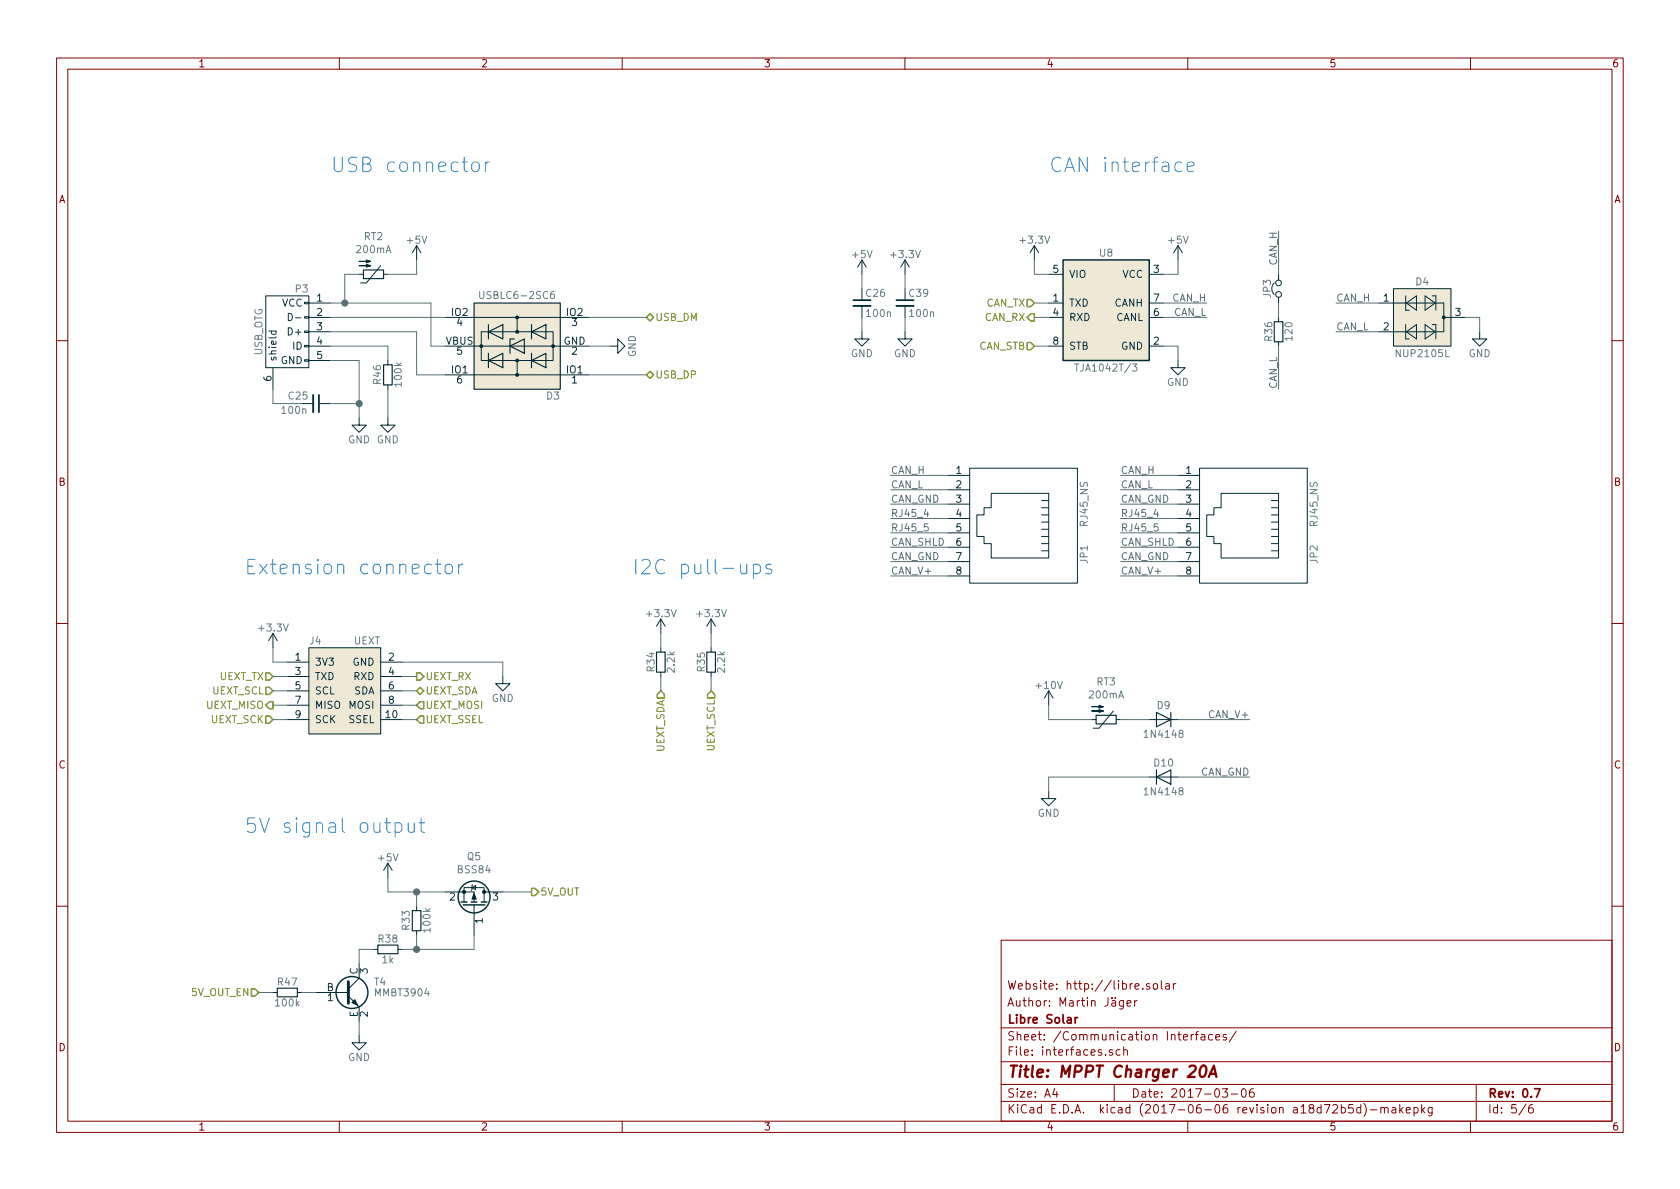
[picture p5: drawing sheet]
EESchema Schematic File Version 2
LIBS:MPPT_charger_20A-rescue
LIBS:LibreSolar
LIBS:IEC-60617
LIBS:power
LIBS:device
LIBS:regul
LIBS:switches
LIBS:conn
LIBS:logo
LIBS:mechanical
LIBS:MPPT_charger_20A-cache
EELAYER 26 0
EELAYER END
$Descr A4 11693 8268
encoding utf-8
Sheet 5 6
Title "MPPT Charger 20A"
Date "2017-03-06"
Rev "0.7"
Comp "Libre Solar"
Comment1 "Author: Martin Jäger"
Comment2 "Website: http://libre.solar"
Comment3 ""
Comment4 ""
$EndDescr
$Comp
L +3.3V #PWR057
U 1 1
P 6300 1900
F 0 "#PWR057" H 6300 1750 50  0001 C CNN
F 1 "+3.3V" H 6300 2040 50  0000 C CNN
F 2 "" H 6300 1900 50  0000 C CNN
F 3 "" H 6300 1900 50  0000 C CNN
	1    6300 1900
	1    0    0    -1  
$EndComp
$Comp
L +5V #PWR058
U 1 1
P 6000 1900
F 0 "#PWR058" H 6000 1750 50  0001 C CNN
F 1 "+5V" H 6000 2040 50  0000 C CNN
F 2 "" H 6000 1900 50  0000 C CNN
F 3 "" H 6000 1900 50  0000 C CNN
	1    6000 1900
	1    0    0    -1  
$EndComp
$Comp
L GND #PWR059
U 1 1
P 6300 2300
F 0 "#PWR059" H 6300 2050 50  0001 C CNN
F 1 "GND" H 6300 2150 50  0000 C CNN
F 2 "" H 6300 2300 50  0000 C CNN
F 3 "" H 6300 2300 50  0000 C CNN
	1    6300 2300
	1    0    0    -1  
$EndComp
$Comp
L GND #PWR060
U 1 1
P 6000 2300
F 0 "#PWR060" H 6000 2050 50  0001 C CNN
F 1 "GND" H 6000 2150 50  0000 C CNN
F 2 "" H 6000 2300 50  0000 C CNN
F 3 "" H 6000 2300 50  0000 C CNN
	1    6000 2300
	1    0    0    -1  
$EndComp
$Comp
L GND #PWR061
U 1 1
P 10300 2300
F 0 "#PWR061" H 10300 2050 50  0001 C CNN
F 1 "GND" H 10300 2150 50  0000 C CNN
F 2 "" H 10300 2300 50  0000 C CNN
F 3 "" H 10300 2300 50  0000 C CNN
	1    10300 2300
	1    0    0    -1  
$EndComp
$Comp
L C C39
U 1 1
P 6300 2100
F 0 "C39" H 6320 2170 50  0000 L CNN
F 1 "100n" H 6320 2030 50  0000 L CNN
F 2 "LibreSolar:C_0603_1608" H 6300 2100 50  0001 C CNN
F 3 "" H 6300 2100 50  0000 C CNN
F 4 "Murata" H -500 350 50  0001 C CNN "Manufacturer"
F 5 "GRM188R71H104KA93D" H -500 350 50  0001 C CNN "PartNumber"
F 6 "" H -500 350 50  0001 C CNN "SPR"
F 7 "" H -500 350 50  0001 C CNN "SPN"
F 8 "" H -500 350 50  0001 C CNN "SPURL"
	1    6300 2100
	1    0    0    -1  
$EndComp
$Comp
L C C26
U 1 1
P 6000 2100
F 0 "C26" H 6020 2170 50  0000 L CNN
F 1 "100n" H 6020 2030 50  0000 L CNN
F 2 "LibreSolar:C_0603_1608" H 6000 2100 50  0001 C CNN
F 3 "" H 6000 2100 50  0000 C CNN
F 4 "Murata" H -400 350 50  0001 C CNN "Manufacturer"
F 5 "GRM188R71H104KA93D" H -400 350 50  0001 C CNN "PartNumber"
F 6 "" H -400 350 50  0001 C CNN "SPR"
F 7 "" H -400 350 50  0001 C CNN "SPN"
F 8 "" H -400 350 50  0001 C CNN "SPURL"
	1    6000 2100
	1    0    0    -1  
$EndComp
$Comp
L R R36
U 1 1
P 8900 2300
F 0 "R36" V 8830 2300 50  0000 C CNN
F 1 "120" V 8970 2300 50  0000 C CNN
F 2 "LibreSolar:R_1206_3216" H 8900 2300 50  0001 C CNN
F 3 "" H 8900 2300 50  0000 C CNN
F 4 "Yageo" H -600 500 50  0001 C CNN "Manufacturer"
F 5 "RC1206FR-07120RL" H -600 500 50  0001 C CNN "PartNumber"
	1    8900 2300
	1    0    0    -1  
$EndComp
$Comp
L RJ45_NS JP1
U 1 1
P 7050 3650
F 0 "JP1" H 7250 4150 50  0000 C CNN
F 1 "RJ45_NS" H 6900 4150 50  0000 C CNN
F 2 "LibreSolar:RJ45_8P8C" H 7050 3650 50  0001 C CNN
F 3 "" H 7050 3650 50  0001 C CNN
F 4 "Amphenol FCI" H -375 325 50  0001 C CNN "Manufacturer"
F 5 "54602-908LF" H -375 325 50  0001 C CNN "PartNumber"
	1    7050 3650
	0    1    1    0   
$EndComp
$Comp
L TJA1042T/3 U8
U 1 1
P 7700 2200
F 0 "U8" H 7700 2650 50  0000 C CNN
F 1 "TJA1042T/3" H 7700 1850 50  0000 C CNN
F 2 "Housings_SOIC:SOIC-8_3.9x4.9mm_Pitch1.27mm" H 7700 1700 50  0001 C CIN
F 3 "" H 7700 2200 50  0000 C CNN
F 4 "NXP" H -250 450 50  0001 C CNN "Manufacturer"
F 5 "TJA1042T/3/1J" H -250 450 50  0001 C CNN "PartNumber"
F 6 "Mouser" H -250 450 50  0001 C CNN "SPR"
	1    7700 2200
	1    0    0    -1  
$EndComp
$Comp
L Jumper_NC_Small JP3
U 1 1
P 8900 2000
F 0 "JP3" H 8900 2080 50  0000 C CNN
F 1 "Jumper_NC_Small" H 8910 1940 50  0001 C CNN
F 2 "Pin_Headers:Pin_Header_Straight_1x02_Pitch2.54mm" H 8900 2000 50  0001 C CNN
F 3 "" H 8900 2000 50  0001 C CNN
	1    8900 2000
	0    -1   -1   0   
$EndComp
$Comp
L RJ45_NS JP2
U 1 1
P 8650 3650
F 0 "JP2" H 8850 4150 50  0000 C CNN
F 1 "RJ45_NS" H 8500 4150 50  0000 C CNN
F 2 "LibreSolar:RJ45_8P8C" H 8650 3650 50  0001 C CNN
F 3 "" H 8650 3650 50  0001 C CNN
F 4 "Amphenol FCI" H -425 325 50  0001 C CNN "Manufacturer"
F 5 "54602-908LF" H -425 325 50  0001 C CNN "PartNumber"
F 6 "" H -425 325 50  0001 C CNN "SPR"
F 7 "" H -425 325 50  0001 C CNN "SPN"
F 8 "" H -425 325 50  0001 C CNN "SPURL"
	1    8650 3650
	0    1    1    0   
$EndComp
$Comp
L +3.3V #PWR062
U 1 1
P 1900 4500
F 0 "#PWR062" H 1900 4350 50  0001 C CNN
F 1 "+3.3V" H 1900 4640 50  0000 C CNN
F 2 "" H 1900 4500 50  0000 C CNN
F 3 "" H 1900 4500 50  0000 C CNN
	1    1900 4500
	1    0    0    -1  
$EndComp
$Comp
L GND #PWR063
U 1 1
P 3500 4700
F 0 "#PWR063" H 3500 4450 50  0001 C CNN
F 1 "GND" H 3500 4550 50  0000 C CNN
F 2 "" H 3500 4700 50  0000 C CNN
F 3 "" H 3500 4700 50  0000 C CNN
	1    3500 4700
	1    0    0    -1  
$EndComp
$Comp
L +3.3V #PWR064
U 1 1
P 4950 4400
F 0 "#PWR064" H 4950 4250 50  0001 C CNN
F 1 "+3.3V" H 4950 4540 50  0000 C CNN
F 2 "" H 4950 4400 50  0000 C CNN
F 3 "" H 4950 4400 50  0000 C CNN
	1    4950 4400
	1    0    0    -1  
$EndComp
$Comp
L +3.3V #PWR065
U 1 1
P 4600 4400
F 0 "#PWR065" H 4600 4250 50  0001 C CNN
F 1 "+3.3V" H 4600 4540 50  0000 C CNN
F 2 "" H 4600 4400 50  0000 C CNN
F 3 "" H 4600 4400 50  0000 C CNN
	1    4600 4400
	1    0    0    -1  
$EndComp
$Comp
L R R35
U 1 1
P 4950 4600
F 0 "R35" V 4880 4600 50  0000 C CNN
F 1 "2.2k" V 5020 4600 50  0000 C CNN
F 2 "LibreSolar:R_0603_1608" H 4950 4600 50  0001 C CNN
F 3 "" H 4950 4600 50  0000 C CNN
F 4 "Yageo" H -200 -750 50  0001 C CNN "Manufacturer"
F 5 "RC0603FR-072K2L" H -200 -750 50  0001 C CNN "PartNumber"
F 6 "" H -200 -750 50  0001 C CNN "SPR"
F 7 "" H -200 -750 50  0001 C CNN "SPN"
F 8 "" H -200 -750 50  0001 C CNN "SPURL"
	1    4950 4600
	1    0    0    1   
$EndComp
$Comp
L R R34
U 1 1
P 4600 4600
F 0 "R34" V 4530 4600 50  0000 C CNN
F 1 "2.2k" V 4670 4600 50  0000 C CNN
F 2 "LibreSolar:R_0603_1608" H 4600 4600 50  0001 C CNN
F 3 "" H 4600 4600 50  0000 C CNN
F 4 "Yageo" H -200 -750 50  0001 C CNN "Manufacturer"
F 5 "RC0603FR-072K2L" H -200 -750 50  0001 C CNN "PartNumber"
	1    4600 4600
	1    0    0    1   
$EndComp
$Comp
L UEXT J4
U 1 1
P 2400 4800
F 0 "J4" H 2150 5150 50  0000 L CNN
F 1 "UEXT" H 2650 5150 50  0000 R CNN
F 2 "LibreSolar:Box_Header_2x05x2.54mm_Straight" H 2400 4200 50  0001 C CIN
F 3 "" H 2400 4800 60  0000 C CNN
	1    2400 4800
	1    0    0    -1  
$EndComp
$Comp
L +3.3V #PWR066
U 1 1
P 7200 1800
F 0 "#PWR066" H 7200 1650 50  0001 C CNN
F 1 "+3.3V" H 7200 1940 50  0000 C CNN
F 2 "" H 7200 1800 50  0000 C CNN
F 3 "" H 7200 1800 50  0000 C CNN
	1    7200 1800
	1    0    0    -1  
$EndComp
$Comp
L +5V #PWR067
U 1 1
P 8200 1800
F 0 "#PWR067" H 8200 1650 50  0001 C CNN
F 1 "+5V" H 8200 1940 50  0000 C CNN
F 2 "" H 8200 1800 50  0000 C CNN
F 3 "" H 8200 1800 50  0000 C CNN
	1    8200 1800
	1    0    0    -1  
$EndComp
$Comp
L GND #PWR068
U 1 1
P 8200 2500
F 0 "#PWR068" H 8200 2250 50  0001 C CNN
F 1 "GND" H 8200 2350 50  0000 C CNN
F 2 "" H 8200 2500 50  0000 C CNN
F 3 "" H 8200 2500 50  0000 C CNN
	1    8200 2500
	1    0    0    -1  
$EndComp
$Comp
L NUP2105L D4
U 1 1
P 9900 2200
AR Path="/58BE0956" Ref="D4"  Part="1" 
AR Path="/58BE3089/58BE0956" Ref="D4"  Part="1" 
F 0 "D4" H 9900 2450 50  0000 C CNN
F 1 "NUP2105L" H 9900 1950 50  0000 C CNN
F 2 "LibreSolar:SOT-23" H 9900 1800 60  0001 C CNN
F 3 "" H 9950 2200 60  0001 C CNN
F 4 "ON Semiconductor" H -250 500 50  0001 C CNN "Manufacturer"
F 5 "NUP2105LT1G" H -250 500 50  0001 C CNN "PartNumber"
	1    9900 2200
	1    0    0    -1  
$EndComp
$Comp
L USBLC6-2SC6 D3
U 1 1
P 3600 2400
F 0 "D3" H 3350 2750 50  0000 C CNN
F 1 "USBLC6-2SC6" H 3600 2050 50  0000 C CNN
F 2 "LibreSolar:SOT-23-6" H 4250 2750 50  0001 C CNN
F 3 "" H 3350 2750 50  0001 C CNN
F 4 "STMicroelectronics" H 450 350 50  0001 C CNN "Manufacturer"
F 5 "USBLC6-2SC6" H 450 350 50  0001 C CNN "PartNumber"
F 6 "" H 450 350 50  0001 C CNN "SPR"
F 7 "" H 450 350 50  0001 C CNN "SPN"
F 8 "" H 450 350 50  0001 C CNN "SPURL"
	1    3600 2400
	-1   0    0    1   
$EndComp
$Comp
L GND #PWR069
U 1 1
P 4250 2400
F 0 "#PWR069" H 4250 2150 50  0001 C CNN
F 1 "GND" H 4250 2250 50  0000 C CNN
F 2 "" H 4250 2400 50  0000 C CNN
F 3 "" H 4250 2400 50  0000 C CNN
	1    4250 2400
	0    -1   1    0   
$EndComp
$Comp
L USB_OTG-RESCUE-MPPT_charger_20A P3
U 1 1
P 2000 2300
F 0 "P3" V 1700 2200 50  0000 C CNN
F 1 "USB_OTG" H 2000 2500 50  0000 C CNN
F 2 "LibreSolar:USB_Micro-B_10103594-0001LF" V 1950 2200 50  0001 C CNN
F 3 "" V 1950 2200 50  0001 C CNN
F 4 "Mouser" H -2550 -750 50  0001 C CNN "SPR"
F 5 "FCI" H 0   0   60  0001 C CNN "Manufacturer"
F 6 "10103594-0001LF" H 0   0   60  0001 C CNN "PartNumber"
	1    2000 2300
	0    -1   1    0   
$EndComp
$Comp
L C C25
U 1 1
P 2200 2800
F 0 "C25" V 2250 2600 50  0000 L CNN
F 1 "100n" V 2150 2550 50  0000 L CNN
F 2 "LibreSolar:C_0603_1608" H 2200 2800 50  0001 C CNN
F 3 "" H 2200 2800 50  0000 C CNN
F 4 "Murata" H -900 -300 50  0001 C CNN "Manufacturer"
F 5 "GRM188R71H104KA93D" H -900 -300 50  0001 C CNN "PartNumber"
F 6 "" H 2525 3200 50  0001 C CNN "SPR"
F 7 "" H 2625 3300 50  0001 C CNN "SPN"
F 8 "" H 2725 3400 50  0001 C CNN "SPURL"
	1    2200 2800
	0    1    -1   0   
$EndComp
$Comp
L GND #PWR070
U 1 1
P 2500 2900
F 0 "#PWR070" H 2500 2650 50  0001 C CNN
F 1 "GND" H 2500 2750 50  0000 C CNN
F 2 "" H 2500 2900 50  0000 C CNN
F 3 "" H 2500 2900 50  0000 C CNN
	1    2500 2900
	-1   0    0    -1  
$EndComp
$Comp
L GND #PWR071
U 1 1
P 2700 2900
F 0 "#PWR071" H 2700 2650 50  0001 C CNN
F 1 "GND" H 2700 2750 50  0000 C CNN
F 2 "" H 2700 2900 50  0000 C CNN
F 3 "" H 2700 2900 50  0000 C CNN
	1    2700 2900
	-1   0    0    -1  
$EndComp
$Comp
L R R46
U 1 1
P 2700 2600
F 0 "R46" V 2770 2600 50  0000 C CNN
F 1 "100k" V 2625 2600 50  0000 C CNN
F 2 "LibreSolar:R_0603_1608" H 2700 2600 50  0001 C CNN
F 3 "" H 2700 2600 50  0000 C CNN
F 4 "Yageo" H -1200 -550 50  0001 C CNN "Manufacturer"
F 5 "RC0603FR-07100KL" H -1200 -550 50  0001 C CNN "PartNumber"
F 6 "" H -1200 -550 50  0001 C CNN "SPR"
F 7 "" H -1200 -550 50  0001 C CNN "SPN"
F 8 "" H -1200 -550 50  0001 C CNN "SPURL"
	1    2700 2600
	-1   0    0    -1  
$EndComp
Text Notes 7300 1200 0    100  ~ 0
CAN interface
Text Label 8400 2100 2    50   ~ 0
CAN_H
Text Label 8400 2200 2    50   ~ 0
CAN_L
Text Label 6200 4000 0    50   ~ 0
CAN_V+
Text Label 6200 3900 0    50   ~ 0
CAN_GND
Text Label 6200 3800 0    50   ~ 0
CAN_SHLD
Text Label 6200 3500 0    50   ~ 0
CAN_GND
Text Label 6200 3400 0    50   ~ 0
CAN_L
Text Label 6200 3300 0    50   ~ 0
CAN_H
Text Label 7800 4000 0    50   ~ 0
CAN_V+
Text Label 7800 3900 0    50   ~ 0
CAN_GND
Text Label 7800 3800 0    50   ~ 0
CAN_SHLD
Text Label 7800 3500 0    50   ~ 0
CAN_GND
Text Label 7800 3400 0    50   ~ 0
CAN_L
Text Label 7800 3300 0    50   ~ 0
CAN_H
Text Notes 1700 4000 0    100  ~ 0
Extension connector
Text Notes 4400 4000 0    100  ~ 0
I2C pull-ups
Text Notes 2300 1200 0    100  ~ 0
USB connector
Text HLabel 2900 4700 2    50   Output ~ 0
UEXT_RX
Text HLabel 2900 4800 2    50   BiDi ~ 0
UEXT_SDA
Text HLabel 2900 4900 2    50   Input ~ 0
UEXT_MOSI
Text HLabel 2900 5000 2    50   Input ~ 0
UEXT_SSEL
Text HLabel 1900 4900 0    50   Output ~ 0
UEXT_MISO
Text HLabel 1900 5000 0    50   Input ~ 0
UEXT_SCK
Text HLabel 1900 4800 0    50   Input ~ 0
UEXT_SCL
Text HLabel 1900 4700 0    50   Input ~ 0
UEXT_TX
Text HLabel 4500 2200 2    50   BiDi ~ 0
USB_DM
Text HLabel 4500 2600 2    50   BiDi ~ 0
USB_DP
Text HLabel 4600 4800 3    50   Input ~ 0
UEXT_SDA
Text HLabel 4950 4800 3    50   Input ~ 0
UEXT_SCL
Text HLabel 7200 2200 0    50   Output ~ 0
CAN_RX
Text HLabel 7200 2100 0    50   Input ~ 0
CAN_TX
Text HLabel 7200 2400 0    50   Input ~ 0
CAN_STB
Wire Wire Line
	6300 2000 6300 1900
Wire Wire Line
	6000 1900 6000 2000
Wire Wire Line
	8100 2200 8400 2200
Wire Wire Line
	6000 2200 6000 2300
Wire Wire Line
	10200 2200 10300 2200
Wire Wire Line
	10300 2200 10300 2300
Wire Wire Line
	6300 2300 6300 2200
Wire Wire Line
	6600 3500 6200 3500
Wire Wire Line
	6600 3900 6200 3900
Wire Wire Line
	6600 3300 6200 3300
Wire Wire Line
	6600 3400 6200 3400
Wire Wire Line
	6600 3800 6200 3800
Wire Wire Line
	6600 4000 6200 4000
Wire Wire Line
	8200 3500 7800 3500
Wire Wire Line
	8200 3900 7800 3900
Wire Wire Line
	8200 3300 7800 3300
Wire Wire Line
	8200 3400 7800 3400
Wire Wire Line
	8200 3800 7800 3800
Wire Wire Line
	8200 4000 7800 4000
Wire Wire Line
	4600 4500 4600 4400
Wire Wire Line
	4950 4500 4950 4400
Wire Wire Line
	1900 4600 2000 4600
Wire Wire Line
	1900 4600 1900 4500
Wire Wire Line
	2800 4600 3500 4600
Wire Wire Line
	3500 4600 3500 4700
Wire Wire Line
	4950 4800 4950 4700
Wire Wire Line
	4500 2200 4100 2200
Wire Wire Line
	4500 2600 4100 2600
Wire Wire Line
	3100 2200 2300 2200
Wire Wire Line
	2000 4700 1900 4700
Wire Wire Line
	2000 4800 1900 4800
Wire Wire Line
	2000 4900 1900 4900
Wire Wire Line
	2000 5000 1900 5000
Wire Wire Line
	2800 4700 2900 4700
Wire Wire Line
	2800 4800 2900 4800
Wire Wire Line
	2800 4900 2900 4900
Wire Wire Line
	2800 5000 2900 5000
Wire Wire Line
	4600 4700 4600 4800
Wire Wire Line
	4250 2400 4100 2400
Wire Wire Line
	8100 2100 8400 2100
Wire Wire Line
	1900 2700 1900 2800
Wire Wire Line
	2300 2500 2500 2500
Wire Wire Line
	2500 2500 2500 2900
Wire Wire Line
	7300 2400 7200 2400
Wire Wire Line
	7300 2200 7200 2200
Wire Wire Line
	7200 2100 7300 2100
Wire Wire Line
	7300 1900 7200 1900
Wire Wire Line
	7200 1900 7200 1800
Wire Wire Line
	8900 2100 8900 2200
Wire Wire Line
	8900 2400 8900 2700
Wire Wire Line
	8900 1900 8900 1600
Text Label 8900 1600 3    50   ~ 0
CAN_H
Text Label 8900 2700 1    50   ~ 0
CAN_L
Wire Wire Line
	9600 2100 9300 2100
Wire Wire Line
	9600 2300 9300 2300
Text Label 9300 2100 0    50   ~ 0
CAN_H
Text Label 9300 2300 0    50   ~ 0
CAN_L
Wire Wire Line
	8100 1900 8200 1900
Wire Wire Line
	8200 1900 8200 1800
Wire Wire Line
	8100 2400 8200 2400
Wire Wire Line
	8200 2400 8200 2500
Wire Wire Line
	2300 2400 2700 2400
Wire Wire Line
	2300 2800 2500 2800
Connection ~ 2500 2800
Wire Wire Line
	1900 2800 2100 2800
Wire Wire Line
	2700 2400 2700 2500
Wire Wire Line
	2700 2700 2700 2900
Wire Wire Line
	3100 2600 2900 2600
Wire Wire Line
	2900 2600 2900 2300
Wire Wire Line
	2900 2300 2300 2300
Wire Wire Line
	3100 2400 3000 2400
Wire Wire Line
	3000 2400 3000 2100
Wire Wire Line
	3000 2100 2300 2100
$Comp
L +5V #PWR072
U 1 1
P 2900 1800
F 0 "#PWR072" H 2900 1650 50  0001 C CNN
F 1 "+5V" H 2900 1940 50  0000 C CNN
F 2 "" H 2900 1800 50  0000 C CNN
F 3 "" H 2900 1800 50  0000 C CNN
	1    2900 1800
	1    0    0    -1  
$EndComp
$Comp
L R_PTC RT2
U 1 1
P 2600 1900
F 0 "RT2" V 2335 1900 50  0000 C CNN
F 1 "200mA" V 2426 1900 50  0000 C CNN
F 2 "LibreSolar:R_1206_3216" H 2600 1950 50  0001 C CNN
F 3 "" H 2600 1950 50  0001 C CNN
F 4 "Bel Fuse" H 0   0   60  0001 C CNN "Manufacturer"
F 5 "0ZCJ0020FF2E" H 0   0   60  0001 C CNN "PartNumber"
	1    2600 1900
	0    1    1    0   
$EndComp
Wire Wire Line
	2500 1900 2400 1900
Wire Wire Line
	2400 1900 2400 2100
Connection ~ 2400 2100
Wire Wire Line
	2700 1900 2900 1900
Wire Wire Line
	2900 1900 2900 1800
Wire Wire Line
	8200 3600 7800 3600
Wire Wire Line
	8200 3700 7800 3700
Wire Wire Line
	6600 3600 6200 3600
Wire Wire Line
	6600 3700 6200 3700
Text Label 7800 3600 0    50   ~ 0
RJ45_4
Text Label 7800 3700 0    50   ~ 0
RJ45_5
Text Label 6200 3600 0    50   ~ 0
RJ45_4
Text Label 6200 3700 0    50   ~ 0
RJ45_5
$Comp
L R_PTC RT3
U 1 1
P 7700 5000
F 0 "RT3" V 7435 5000 50  0000 C CNN
F 1 "200mA" V 7526 5000 50  0000 C CNN
F 2 "LibreSolar:R_1206_3216" H 7700 5050 50  0001 C CNN
F 3 "" H 7700 5050 50  0001 C CNN
F 4 "Bel Fuse" H 0   0   60  0001 C CNN "Manufacturer"
F 5 "0ZCJ0020FF2E" H 0   0   60  0001 C CNN "PartNumber"
	1    7700 5000
	0    1    1    0   
$EndComp
$Comp
L +10V #PWR073
U 1 1
P 7300 4900
F 0 "#PWR073" H 7300 4750 50  0001 C CNN
F 1 "+10V" H 7300 5040 50  0000 C CNN
F 2 "" H 7300 4900 50  0000 C CNN
F 3 "" H 7300 4900 50  0000 C CNN
	1    7300 4900
	1    0    0    -1  
$EndComp
$Comp
L D D9
U 1 1
P 8100 5000
F 0 "D9" H 8100 5100 50  0000 C CNN
F 1 "1N4148" H 8100 4900 50  0000 C CNN
F 2 "LibreSolar:D_SOD-123" V 8100 5000 50  0001 C CNN
F 3 "" V 8100 5000 50  0000 C CNN
F 4 "Diodes Inc." H 4050 2200 50  0001 C CNN "Manufacturer"
F 5 "1N4148W-7-F" H 4050 2200 50  0001 C CNN "PartNumber"
F 6 "" H 4050 2200 50  0001 C CNN "SPR"
	1    8100 5000
	-1   0    0    -1  
$EndComp
$Comp
L D D10
U 1 1
P 8100 5400
F 0 "D10" H 8100 5500 50  0000 C CNN
F 1 "1N4148" H 8100 5300 50  0000 C CNN
F 2 "LibreSolar:D_SOD-123" V 8100 5400 50  0001 C CNN
F 3 "" V 8100 5400 50  0000 C CNN
F 4 "Diodes Inc." H 4050 2600 50  0001 C CNN "Manufacturer"
F 5 "1N4148W-7-F" H 4050 2600 50  0001 C CNN "PartNumber"
F 6 "" H 4050 2600 50  0001 C CNN "SPR"
	1    8100 5400
	1    0    0    -1  
$EndComp
Wire Wire Line
	7300 4900 7300 5000
Wire Wire Line
	7300 5000 7600 5000
Wire Wire Line
	7800 5000 8000 5000
Wire Wire Line
	8200 5000 8700 5000
Wire Wire Line
	8200 5400 8700 5400
$Comp
L GND #PWR074
U 1 1
P 7300 5500
F 0 "#PWR074" H 7300 5250 50  0001 C CNN
F 1 "GND" H 7300 5350 50  0000 C CNN
F 2 "" H 7300 5500 50  0000 C CNN
F 3 "" H 7300 5500 50  0000 C CNN
	1    7300 5500
	-1   0    0    -1  
$EndComp
Wire Wire Line
	8000 5400 7300 5400
Wire Wire Line
	7300 5400 7300 5500
Text Label 8700 5000 2    50   ~ 0
CAN_V+
Text Label 8700 5400 2    50   ~ 0
CAN_GND
Text Notes 1700 5800 0    100  ~ 0
5V signal output
$Comp
L Q_PMOS_GSD Q5
U 1 1
P 3300 6300
F 0 "Q5" V 3643 6300 50  0000 C CNN
F 1 "BSS84" V 3552 6300 50  0000 C CNN
F 2 "LibreSolar:SOT-23" H 3500 6400 50  0001 C CNN
F 3 "" H 3300 6300 50  0001 C CNN
F 4 "Fairchild" H 0   0   60  0001 C CNN "Manufacturer"
F 5 "BSS84" H 0   0   60  0001 C CNN "PartNumber"
	1    3300 6300
	0    1    -1   0   
$EndComp
$Comp
L +5V #PWR075
U 1 1
P 2700 6100
F 0 "#PWR075" H 2700 5950 50  0001 C CNN
F 1 "+5V" H 2700 6240 50  0000 C CNN
F 2 "" H 2700 6100 50  0000 C CNN
F 3 "" H 2700 6100 50  0000 C CNN
	1    2700 6100
	1    0    0    -1  
$EndComp
Wire Wire Line
	3500 6200 3700 6200
Text HLabel 3700 6200 2    50   Output ~ 0
5V_OUT
$Comp
L R R33
U 1 1
P 2900 6400
F 0 "R33" V 2970 6400 50  0000 C CNN
F 1 "100k" V 2825 6400 50  0000 C CNN
F 2 "LibreSolar:R_0603_1608" H 2900 6400 50  0001 C CNN
F 3 "" H 2900 6400 50  0000 C CNN
F 4 "Yageo" H -1000 3250 50  0001 C CNN "Manufacturer"
F 5 "RC0603FR-07100KL" H -1000 3250 50  0001 C CNN "PartNumber"
F 6 "" H -1000 3250 50  0001 C CNN "SPR"
F 7 "" H -1000 3250 50  0001 C CNN "SPN"
F 8 "" H -1000 3250 50  0001 C CNN "SPURL"
	1    2900 6400
	-1   0    0    -1  
$EndComp
$Comp
L R R38
U 1 1
P 2700 6600
F 0 "R38" V 2770 6600 50  0000 C CNN
F 1 "1k" V 2625 6600 50  0000 C CNN
F 2 "LibreSolar:R_0603_1608" H 2700 6600 50  0001 C CNN
F 3 "" H 2700 6600 50  0000 C CNN
F 4 "Yageo" H -1200 3450 50  0001 C CNN "Manufacturer"
F 5 "RC0603FR-071KL" H -1200 3450 50  0001 C CNN "PartNumber"
	1    2700 6600
	0    1    -1   0   
$EndComp
$Comp
L R R47
U 1 1
P 2000 6900
F 0 "R47" V 2070 6900 50  0000 C CNN
F 1 "100k" V 1925 6900 50  0000 C CNN
F 2 "LibreSolar:R_0603_1608" H 2000 6900 50  0001 C CNN
F 3 "" H 2000 6900 50  0000 C CNN
F 4 "Yageo" H -1900 3750 50  0001 C CNN "Manufacturer"
F 5 "RC0603FR-07100KL" H -1900 3750 50  0001 C CNN "PartNumber"
F 6 "" H -1900 3750 50  0001 C CNN "SPR"
F 7 "" H -1900 3750 50  0001 C CNN "SPN"
F 8 "" H -1900 3750 50  0001 C CNN "SPURL"
	1    2000 6900
	0    1    -1   0   
$EndComp
$Comp
L MMBT3904 T4
U 1 1
P 2400 6900
F 0 "T4" H 2600 6975 50  0000 L CNN
F 1 "MMBT3904" H 2600 6900 50  0000 L CNN
F 2 "LibreSolar:SOT-23" H 2600 6825 50  0001 L CIN
F 3 "" H 2400 6900 50  0001 L CNN
F 4 "Diodes Inc." H -350 1500 50  0001 C CNN "Manufacturer"
F 5 "MMBT3904-7-F" H -350 1500 50  0001 C CNN "PartNumber"
	1    2400 6900
	1    0    0    -1  
$EndComp
Wire Wire Line
	3300 6600 3300 6500
Wire Wire Line
	2800 6600 3300 6600
Wire Wire Line
	2900 6300 2900 6200
Wire Wire Line
	2700 6200 3100 6200
Wire Wire Line
	2700 6200 2700 6100
Connection ~ 2900 6200
$Comp
L GND #PWR076
U 1 1
P 2500 7200
F 0 "#PWR076" H 2500 6950 50  0001 C CNN
F 1 "GND" H 2500 7050 50  0000 C CNN
F 2 "" H 2500 7200 50  0000 C CNN
F 3 "" H 2500 7200 50  0000 C CNN
	1    2500 7200
	1    0    0    -1  
$EndComp
Wire Wire Line
	2500 7100 2500 7200
Wire Wire Line
	2200 6900 2100 6900
Wire Wire Line
	1900 6900 1800 6900
Wire Wire Line
	2900 6600 2900 6500
Connection ~ 2900 6600
Wire Wire Line
	2600 6600 2500 6600
Wire Wire Line
	2500 6600 2500 6700
Text HLabel 1800 6900 0    50   Input ~ 0
5V_OUT_EN
$EndSCHEMATC
